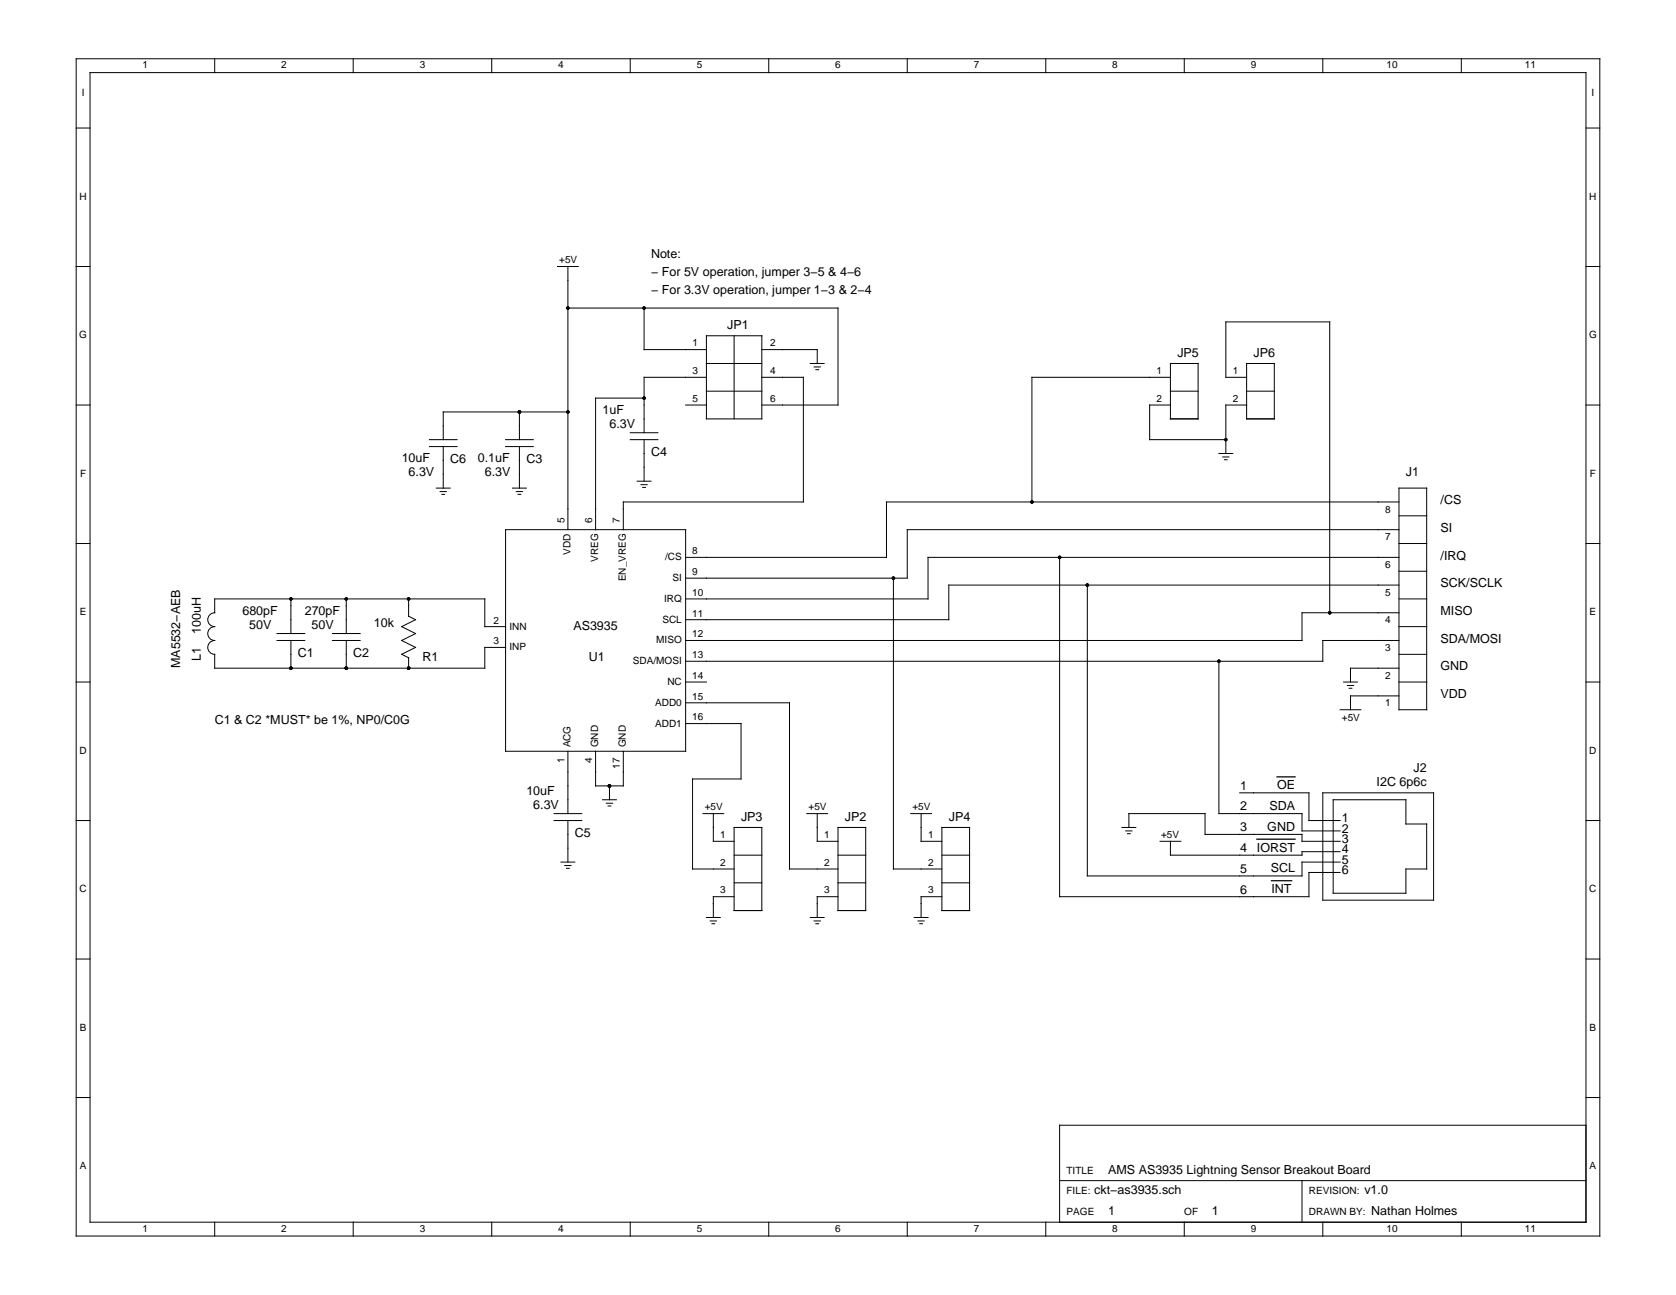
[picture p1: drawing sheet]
<svg xmlns="http://www.w3.org/2000/svg" width="279mm" height="216mm" viewBox="0 0 279 216" stroke-linecap="round" stroke-linejoin="round" font-family="sans-serif">
<g fill="none" stroke="#000" stroke-width=".17">
<path d="M12.7 9.8h254v196.3h-254zM15 12.1h249.4v191.7h-249.4zM35.8 9.8v2.3M58.9 9.8v2.3M82 9.8v2.3M105.1 9.8v2.3M128.2 9.8v2.3M151.2 9.8v2.3M174.3 9.8v2.3M197.4 9.8v2.3M220.5 9.8v2.3M243.6 9.8v2.3"/>
<path d="M12.7 21.3h2.3M264.4 21.3h2.3M12.7 44.4h2.3M92.9 44.4h3.5M94.7 44.4v43.9M94.7 51.4h45v16.1h-12.7M107.4 51.4v6.9h10.4M117.8 56h9.2v13.8h-9.2zM122.4 56v13.8M127 58.3h9.2v2.3M264.4 44.4h2.3M12.7 67.5h2.3"/>
<path d="M71.6 73.3h4.6M71.6 74.5h4.6M73.9 74.5v6.9M84.3 73.3h4.6M84.3 74.5h4.6M86.6 68.7v4.6M86.6 74.5v6.9M94.7 68.7h-20.8v4.6M105.1 73.3h4.6M105.1 72.1h4.6M107.4 66.4h-8.1v21.9M107.4 73.3v6.9"/>
<path d="M114.3 67.5h3.5M117.8 62.9h-10.4v9.2M117.8 65.2h9.2M117.8 60.6h9.2M127 62.9h6.9v20.8h-30v4.6M135.1 60.6h2.3M135.7 61.2h1.1M136 61.6h.5M195.1 67.5h-3.4v5.8h12.7M195.1 62.9h-23.1v20.8M195.1 65.2h4.6M195.1 60.6h4.6v9.2h-4.6z"/>
<path d="M203.2 75.6h2.3M203.8 76.2h1.1M204.1 76.6h.5M207.8 62.9h-3.4v-9.2h17.3v48.5M207.8 67.5h-3.4v8.1M207.8 65.2h4.6M207.8 60.6h4.6v9.2h-4.6zM264.4 67.5h2.3M12.7 90.6h2.3M48.5 99.9v5.7M57.7 99.9v5.7M68.1 99.9v2.8l1.2 .6-2.3 1.2 2.3 1.1-2.3 1.2 2.3 1.1-2.3 1.2 1.1 .6v1.7"/>
<path d="M72.7 81.4h2.3M73.4 82h1M73.7 82.4h.4M84.3 88.3h30v37h-30zM85.4 81.4h2.3M86.1 82h1M86.4 82.4h.4M106.2 80.2h2.3M106.9 80.8h1M107.1 81.3h.5M148.9 96.4v48.5h8.1M176.6 92.9v56.6h41.6v-4h5.2"/>
<path d="M181.3 97.5v48.5h35.8v-2.3h6.3M233.2 88.3h-82v8.1h-36.9M233.2 97.5h-75v5.8h-43.9M233.2 92.9h-78.5v7h-40.4M233.2 99.9h4.6M233.2 83.7h-85.4v9.2h-33.5M233.2 81.4h4.6v36.9h-4.6zM233.2 95.2h4.6M233.2 90.6h4.6M233.2 86h4.6M264.4 90.6h2.3M12.7 113.7h2.3"/>
<path d="M46.2 106.8h4.6M46.2 105.6h4.6M48.5 106.8v4.6M55.4 106.8h4.6M55.4 105.6h4.6M57.7 106.8v4.6M84.3 104.5h-3.5v-4.6h-45v2.3a1.15 1.15 0 0 0-1.2 1.1 1.15 1.15 0 0 0 1.2 1.2 1.15 1.15 0 0 0-1.2 1.1 1.15 1.15 0 0 0 1.2 1.2 1.15 1.15 0 0 0-1.2 1.1 1.15 1.15 0 0 0 1.2 1.2v2.3h45v-3.5h3.5M114.3 117.2h17.3v27.7h8.1M114.3 113.7h3.5M203.2 110.2v25.4h13.9v2.9h6.3M223.4 118.3h3.5M224 113.7h2.3"/>
<path d="M224.6 114.3h1.1M224.9 114.7h.5M233.2 102.2h-16.1v4.6h-102.8M233.2 106.8h-12.7v3.4h-106.2M233.2 113.7h4.6M233.2 104.5h4.6M233.2 111.4h-8.1v2.3M233.2 116h-8.1v2.3M233.2 109.1h4.6M264.4 113.7h2.3M12.7 136.8h2.3M92.4 136.8h4.6"/>
<path d="M92.4 135.6h4.6M94.7 125.3v10.3M94.7 136.8v6.9M99.3 125.3v5.7h4.6v-5.7M100.4 133.3h2.4M101.1 133.9h1M101.4 134.4h.4M101.6 131v2.3M114.3 120.6h9.2v9.3h-8v15h6.9M117.2 135.6h3.5M118.9 135.6v4.7h3.5M122.4 138h4.6v13.8h-4.6z"/>
<path d="M134.5 135.6h3.5M136.2 135.6v4.7h3.5M139.7 138h4.6v13.8h-4.6zM151.8 135.6h3.5M153.6 135.6v4.7h3.4M157 138h4.6v13.8h-4.6zM187 138h2.3M187.7 138.5h1M188 139h.4M188.2 138v-2.4h12.7v3.5h16.2v1.2h6.3M206.7 132.2h11.5v4.6h5.2M220.5 132.2h18.5v17.9h-18.5z"/>
<path d="M222.3 133.3h12.1v4.1h3.4v7.5h-3.4v4h-12.1zM264.4 136.8h2.3M12.7 159.9h2.3M93.5 143.7h2.3M94.2 144.3h1M94.4 144.8h.5M117.8 153h2.3M118.4 153.5h1M118.7 154h.4M122.4 149.5h-3.5v3.5M122.4 142.6h4.6M122.4 147.2h4.6"/>
<path d="M135.1 153h2.3M135.7 153.5h1.1M136 154h.5M139.7 149.5h-3.5v3.5M139.7 142.6h4.6M139.7 147.2h4.6M152.4 153h2.3M153 153.5h1.1M153.3 154h.5M157 149.5h-3.4v3.5M157 142.6h4.6M157 147.2h4.6"/>
<path d="M193.4 140.3h3.5M195.1 140.3v2.3h22v-.6h6.3M264.4 159.9h2.3M12.7 183h2.3M176.6 196.8h87.8M217.1 196.8v7M264.4 187.6h-87.8v16.2M264.4 183h2.3M35.8 203.8v2.3M58.9 203.8v2.3M82 203.8v2.3M105.1 203.8v2.3"/>
<path d="M128.2 203.8v2.3M151.2 203.8v2.3M174.3 203.8v2.3M197.4 203.8v2.3M220.5 203.8v2.3M243.6 203.8v2.3"/>
</g>
<g fill="#000">
<circle cx="94.7" cy="51.4" r=".29"/>
<circle cx="107.4" cy="51.4" r=".29"/>
<circle cx="86.6" cy="68.7" r=".29"/>
<circle cx="94.7" cy="68.7" r=".29"/>
<circle cx="107.4" cy="66.4" r=".29"/>
<circle cx="204.4" cy="73.3" r=".29"/>
<circle cx="48.5" cy="99.9" r=".29"/>
<circle cx="57.7" cy="99.9" r=".29"/>
<circle cx="68.1" cy="99.9" r=".29"/>
<circle cx="148.9" cy="96.4" r=".29"/>
<circle cx="172" cy="83.7" r=".29"/>
<circle cx="176.6" cy="92.9" r=".29"/>
<circle cx="181.3" cy="97.5" r=".29"/>
<circle cx="48.5" cy="111.4" r=".29"/>
<circle cx="57.7" cy="111.4" r=".29"/>
<circle cx="68.1" cy="111.4" r=".29"/>
<circle cx="203.2" cy="110.2" r=".29"/>
<circle cx="221.7" cy="102.2" r=".29"/>
<circle cx="101.6" cy="131" r=".29"/>
</g>
<path d="M209.5 139.9h6.4M212.9 129.5h3M212 146.8h3.3" fill="none" stroke="#000" stroke-width=".21"/>
<g font-size="2.1">
<text x="108.5" y="43">Note:</text>
<text x="108.5" y="46.1">− For 5V operation, jumper 3−5 &amp; 4−6</text>
<text x="108.5" y="49.1">− For 3.3V operation, jumper 1−3 &amp; 2−4</text>
<text x="121.2" y="54.8">JP1</text>
<text x="196.3" y="59.4">JP5</text>
<text x="209" y="59.4">JP6</text>
<text x="100.4" y="69">1uF</text>
<text x="101.6" y="71.3">6.3V</text>
<text x="67" y="77.1">10uF</text>
<text x="75" y="77.1">C6</text>
<text x="79.7" y="77.1">0.1uF</text>
<text x="87.7" y="77.1">C3</text>
<text x="108.5" y="76">C4</text>
<text x="68.1" y="79.4">6.3V</text>
<text x="80.8" y="79.4">6.3V</text>
<text x="234.4" y="79.4">J1</text>
<text x="240.1" y="88.7">SI</text>
<text x="240.1" y="84.1">/CS</text>
<text x="240.1" y="93.3">/IRQ</text>
<text x="240.1" y="97.9">SCK/SCLK</text>
<text x="33.5" y="105.6" transform="rotate(-90 33.5 105.6)">100uH</text>
<text x="40.4" y="102.5">680pF</text>
<text x="41.6" y="104.8">50V</text>
<text x="50.8" y="102.5">270pF</text>
<text x="52" y="104.8">50V</text>
<text x="62.3" y="104.5">10k</text>
<text x="95.6" y="105">AS3935</text>
<text x="240.1" y="107.1">SDA/MOSI</text>
<text x="240.1" y="102.5">MISO</text>
<text x="30" y="111.4" transform="rotate(-90 30 111.4)">MA5532−AEB</text>
<text x="33.5" y="110.2" transform="rotate(-90 33.5 110.2)">L1</text>
<text x="49.6" y="109.5">C1</text>
<text x="58.9" y="109.5">C2</text>
<text x="70.4" y="110.2">R1</text>
<text x="98.1" y="110.2">U1</text>
<text x="240.1" y="111.8">GND</text>
<text x="240.1" y="116.4">VDD</text>
<text x="35.8" y="120.6">C1 &amp; C2 *MUST* be 1%, NP0/C0G</text>
<text x="206.7" y="131.7">1</text>
<text x="212.9" y="131.6">OE</text>
<text x="229.5" y="131">I2C 6p6c</text>
<text x="235.6" y="128.7">J2</text>
<text x="87.7" y="132.5">10uF</text>
<text x="88.9" y="134.8">6.3V</text>
<text x="123.5" y="136.8">JP3</text>
<text x="140.9" y="136.8">JP2</text>
<text x="158.2" y="136.8">JP4</text>
<text x="206.7" y="135.1">2</text>
<text x="211.6" y="135.1">SDA</text>
<text x="223.7" y="137.1">1</text>
<text x="95.8" y="139.5">C5</text>
<text x="206.7" y="138.6">3</text>
<text x="206.7" y="142.1">4</text>
<text x="209.5" y="142">IORST</text>
<text x="211.3" y="138.5">GND</text>
<text x="223.7" y="138.8">2</text>
<text x="223.7" y="140.5">3</text>
<text x="223.7" y="142.3">4</text>
<text x="206.7" y="145.5">5</text>
<text x="206.7" y="149">6</text>
<text x="211.8" y="145.5">SCL</text>
<text x="212" y="148.9">INT</text>
<text x="223.7" y="144">5</text>
<text x="223.7" y="145.7">6</text>
<text x="184.7" y="195.7">AMS AS3935 Lightning Sensor Breakout Board</text>
<text x="182.4" y="199.1">ckt−as3935.sch</text>
<text x="184.7" y="202.6">1</text>
<text x="202" y="202.6">1</text>
<text x="227.4" y="199.1">v1.0</text>
<text x="228.6" y="202.6">Nathan Holmes</text>
</g>
<g font-size="1.7">
<text x="23.8" y="11.4">1</text>
<text x="46.9" y="11.4">2</text>
<text x="70" y="11.4">3</text>
<text x="93.1" y="11.4">4</text>
<text x="116.1" y="11.4">5</text>
<text x="139.2" y="11.4">6</text>
<text x="162.3" y="11.4">7</text>
<text x="185.4" y="11.4">8</text>
<text x="208.5" y="11.4">9</text>
<text x="231.1" y="11.4">10</text>
<text x="254.2" y="11.4">11</text>
<text x="13.6" y="16">I</text>
<text x="265.3" y="16">I</text>
<text x="13.3" y="33.3">H</text>
<text x="264.9" y="33.3">H</text>
<text x="93.2" y="43.9">+5V</text>
<text x="13.2" y="56.4">G</text>
<text x="115.5" y="57.7">1</text>
<text x="128.4" y="57.7">2</text>
<text x="264.9" y="56.4">G</text>
<text x="115.5" y="62.3">3</text>
<text x="128.4" y="62.3">4</text>
<text x="192.8" y="62.3">1</text>
<text x="205.5" y="62.3">1</text>
<text x="115.5" y="66.9">5</text>
<text x="128.4" y="66.9">6</text>
<text x="192.8" y="66.9">2</text>
<text x="205.5" y="66.9">2</text>
<text x="13.3" y="79.5">F</text>
<text x="265" y="79.5">F</text>
<text x="94.1" y="87.2" transform="rotate(-90 94.1 87.2)">5</text>
<text x="98.7" y="87.2" transform="rotate(-90 98.7 87.2)">6</text>
<text x="103.3" y="87.2" transform="rotate(-90 103.3 87.2)">7</text>
<text x="230.9" y="85.5">8</text>
<text x="95.1" y="92.5" transform="rotate(-90 95.1 92.5)">VDD</text>
<text x="99.7" y="93.7" transform="rotate(-90 99.7 93.7)">VREG</text>
<text x="110.9" y="93.4">/CS</text>
<text x="115.4" y="95.9">9</text>
<text x="115.4" y="92.4">8</text>
<text x="230.9" y="94.7">6</text>
<text x="230.9" y="90.1">7</text>
<text x="104.4" y="96.9" transform="rotate(-90 104.4 96.9)">EN_VREG</text>
<text x="110.7" y="100.4">IRQ</text>
<text x="112.1" y="96.9">SI</text>
<text x="115.4" y="99.3">10</text>
<text x="230.9" y="99.3">5</text>
<text x="13.3" y="102.6">E</text>
<text x="82.3" y="107.4">3</text>
<text x="82.3" y="104">2</text>
<text x="84.9" y="105">INN</text>
<text x="109.4" y="107.3">MISO</text>
<text x="110.4" y="103.8">SCL</text>
<text x="115.4" y="106.3">12</text>
<text x="115.4" y="102.8">11</text>
<text x="230.9" y="103.9">4</text>
<text x="265" y="102.6">E</text>
<text x="84.9" y="108.4">INP</text>
<text x="105.5" y="110.7">SDA/MOSI</text>
<text x="115.4" y="113.2">14</text>
<text x="115.4" y="109.7">13</text>
<text x="230.9" y="113.2">2</text>
<text x="230.9" y="108.5">3</text>
<text x="109.2" y="117.7">ADD0</text>
<text x="111.3" y="114.2">NC</text>
<text x="115.4" y="116.7">15</text>
<text x="230.9" y="117.8">1</text>
<text x="13.3" y="125.7">D</text>
<text x="95.1" y="124.6" transform="rotate(-90 95.1 124.6)">ACG</text>
<text x="99.7" y="124.6" transform="rotate(-90 99.7 124.6)">GND</text>
<text x="104.4" y="124.6" transform="rotate(-90 104.4 124.6)">GND</text>
<text x="109.2" y="121.1">ADD1</text>
<text x="115.4" y="120.1">16</text>
<text x="223.7" y="120.1">+5V</text>
<text x="264.9" y="125.7">D</text>
<text x="94.1" y="127.3" transform="rotate(-90 94.1 127.3)">1</text>
<text x="98.7" y="127.3" transform="rotate(-90 98.7 127.3)">4</text>
<text x="103.3" y="128.2" transform="rotate(-90 103.3 128.2)">17</text>
<text x="117.5" y="135.1">+5V</text>
<text x="134.8" y="135.1">+5V</text>
<text x="152.1" y="135.1">+5V</text>
<text x="120.1" y="139.7">1</text>
<text x="137.4" y="139.7">1</text>
<text x="154.7" y="139.7">1</text>
<text x="193.5" y="139.7">+5V</text>
<text x="13.3" y="148.8">C</text>
<text x="120.1" y="144.3">2</text>
<text x="120.1" y="148.9">3</text>
<text x="137.4" y="144.3">2</text>
<text x="137.4" y="148.9">3</text>
<text x="154.7" y="144.3">2</text>
<text x="154.7" y="148.9">3</text>
<text x="264.9" y="148.8">C</text>
<text x="13.3" y="171.9">B</text>
<text x="265" y="171.9">B</text>
<text x="13.3" y="195">A</text>
<text x="177.8" y="195.7">TITLE</text>
<text x="265" y="195">A</text>
<text x="177.8" y="199.1">FILE:</text>
<text x="177.8" y="202.6">PAGE</text>
<text x="197.4" y="202.6">OF</text>
<text x="218.2" y="199.1">REVISION:</text>
<text x="218.2" y="202.6">DRAWN BY:</text>
<text x="23.8" y="205.3">1</text>
<text x="46.9" y="205.3">2</text>
<text x="70" y="205.3">3</text>
<text x="93.1" y="205.3">4</text>
<text x="116.1" y="205.3">5</text>
<text x="139.2" y="205.3">6</text>
<text x="162.3" y="205.3">7</text>
<text x="185.4" y="205.3">8</text>
<text x="208.5" y="205.3">9</text>
<text x="231.1" y="205.3">10</text>
<text x="254.2" y="205.3">11</text>
</g>
</svg>
